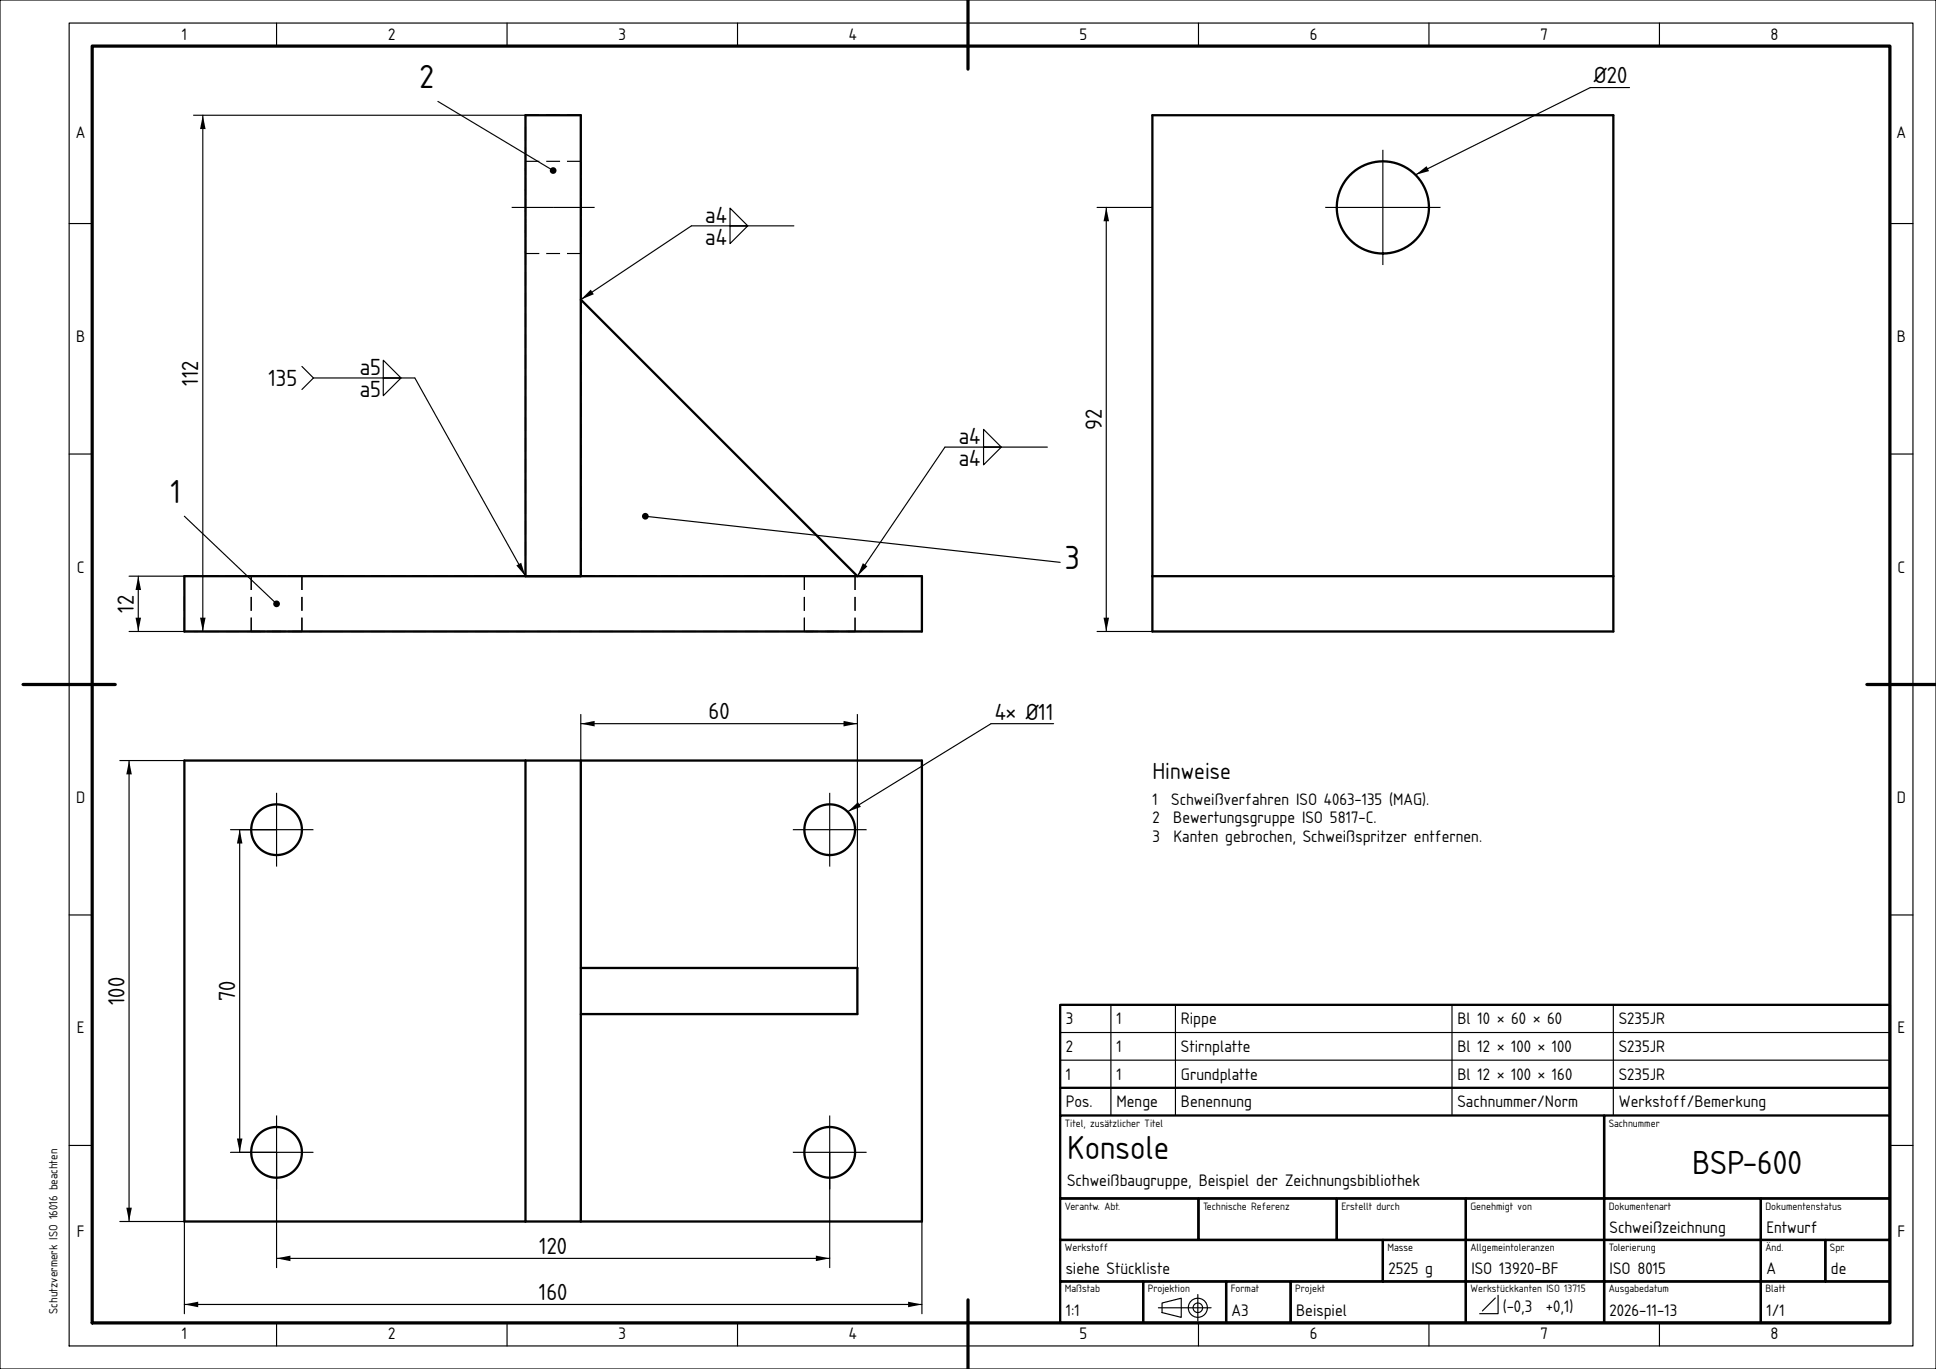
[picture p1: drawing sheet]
<svg xmlns="http://www.w3.org/2000/svg" width="420mm" height="297mm" viewBox="0 0 420 297" stroke-linecap="round" stroke-linejoin="round" font-family="sans-serif">
<g fill="none" stroke="#000" stroke-width=".25">
<path d="M0 0h420v297h-420zM15 5h400v287h-400zM60 5v5M110 5v5M160 5v5M210 5v5M260 5v5M310 5v5M353.5 19h-8.5l-37.9 18.9M360 5v5M42 25h72M44 25v112"/>
<path d="M95 22l25 15M15 48.5h5M158.4 45.2l3.8 3.8h-3.8zM172.2 49h-22.2l-24 16M238 45h12M240 45v92M410 48.5h5M65.5 79.5l2.5 2.5M83.2 78.2l3.8 3.8h-3.8zM15 98.5h5M68 82h22l24 43M68 82l-2.5 2.5"/>
<path d="M213.4 93.1l3.8 3.9h-3.8zM227.2 97h-22.2l-19 28M410 98.5h5M40 112l20 19M140 112l90 10M28 137h12M28 125h12M30 125v12M42 137h72M238 137h12M15 148.5h5M126 155v55"/>
<path d="M126 157h60M186 155v55M228.6 157h-13.6l-31.1 19.1M410 148.5h5M26 165h14M28 165v100M15 198.5h5M50 180h10M52 180v70M410 198.5h5M230 218h180M241 218v24"/>
<path d="M255 218v24M315 218v24M350 218v24M230 230h180M230 224h180M15 248.5h5M50 250h10v25M180 250v25M410 248.5h5M26 265h14v20M60 273h120M200 265v20"/>
<path d="M40 283h160M60 287v5M110 287v5M160 287v5M210 287v5M251.3 283.7h11.4M252.1 282.7l4.2-1.1v4.2l-4.2-1zM259.9 280.8v5.8M260 287v5M310 287v5M324.4 281.6l-2.8 2.8M325 281v4h-4"/>
<path d="M360 287v5"/>
<circle cx="259.9" cy="283.7" r="2.08"/>
<circle cx="259.9" cy="283.7" r="1.04"/>
</g>
<g fill="none" stroke="#000" stroke-width=".25" stroke-dasharray="14 2 .5 2" stroke-linecap="butt">
<path d="M120 45h-9M120 45h9M300 45h-12.5M300 45h12.5M300 45v12.5M300 45v-12.5M60 180h-8M60 180h8M60 180v8M60 180v-8M180 180h-8M180 180h8"/>
<path d="M180 180v8M180 180v-8M60 250h-8M60 250h8M60 250v8M60 250v-8M180 250h-8M180 250h8M180 250v8M180 250v-8"/>
</g>
<path d="M20 10h390v277h-390zM210 0v15M5 148.5h20M405 148.5h15M210 282v15" fill="none" stroke="#000" stroke-width=".7"/>
<g fill="none" stroke="#000" stroke-width=".5">
<path d="M250 25h100v112h-100zM126 65l60 60M40 125h160v12h-160zM114 125v-100h12v100M250 125h100M40 165h160v100h-160zM114 165v100M126 165v100M126 210h60v10h-60M230 236h180M230 242v-24h180v24M230 242h118v18h-118z"/>
<path d="M348 242h62v18h-62zM230 260h30v9h-30zM230 269h70v9h-70zM230 278h18v9h-18zM248 278h18v9h-18zM260 260h30v9h-30zM266 278h14v9h-14zM280 278h38v9h-38zM290 260h28v9h-28zM300 269h18v9h-18zM318 260h30v9h-30zM318 269h30v9h-30z"/>
<path d="M318 278h30v9h-30zM348 260h34v9h-34zM348 269h34v9h-34zM348 278h34v9h-34zM382 260h28v9h-28zM382 269h14v9h-14zM382 278h28v9h-28zM396 269h14v9h-14z"/>
<circle cx="300" cy="45" r="10"/>
<circle cx="60" cy="180" r="5.5"/>
<circle cx="180" cy="180" r="5.5"/>
<circle cx="60" cy="250" r="5.5"/>
<circle cx="180" cy="250" r="5.5"/>
</g>
<g fill="none" stroke="#000" stroke-width=".25" stroke-dasharray="3 1.5" stroke-linecap="butt">
<path d="M114 35v20M114 25h12M114 35h12M126 35v20M114 55v-20M114 55h12M126 55v-20M126 65v60M40 137v-12M40 125h160M40 137h160M54.5 125h11"/>
<path d="M54.5 137h11M54.5 137v-12M65.5 125h-11M65.5 137h-11M65.5 137v-12M114 125v-100M114 125h12M126 125v-100M126 125h60M174.5 125h11M174.5 137h11M174.5 137v-12"/>
<path d="M185.5 125h-11M185.5 137h-11M185.5 137v-12M186 125l-60-60M200 137v-12"/>
</g>
<g fill="#000">
<path d="M44 25l.6 3h-1.2zM307.1 37.9l2.4-1.8 .5 1zM240 45l.6 3h-1.2zM126 65l2.2-2.2 .6 1zM29.4 134h1.2l-.6 3zM30 125l.6 3h-1.2zM43.4 134h1.2l-.6 3zM112 122.7l1.1-.6 .9 2.9zM187.2 122.2l1 .7-2.2 2.1zM239.4 134h1.2l-.6 3zM126 157l3-.6v1.2zM183 156.4l3 .6-3 .6z"/>
<path d="M28 165l.6 3h-1.2zM183.9 176.1l2.2-2.1 .7 1.1zM52 180l.6 3h-1.2zM51.4 247h1.2l-.6 3zM27.4 262h1.2l-.6 3zM60 273l3-.6v1.2zM177 272.4l3 .6-3 .6zM40 283l3-.6v1.2zM197 282.4l3 .6-3 .6z"/>
</g>
<g fill="#000" stroke="#000" stroke-width=".35">
<circle cx="120" cy="37" r=".55"/>
<circle cx="140" cy="112" r=".55"/>
<circle cx="60" cy="131" r=".55"/>
</g>
<g font-size="6.8">
<text x="91" y="19.2">2</text>
<text x="37" y="109">1</text>
<text x="231" y="123.5">3</text>
<text x="231.5" y="251.5">Konsole</text>
<text x="367.1" y="254.6">BSP-600</text>
</g>
<g font-size="4.7">
<text x="345.8" y="18.1">Ø20</text>
<text x="153" y="48.3">a4</text>
<text x="153" y="53.2">a4</text>
<text x="43" y="83.7" transform="rotate(-90 43 83.7)">112</text>
<text x="58.2" y="83.8">135</text>
<text x="78" y="81.3">a5</text>
<text x="78" y="86.2">a5</text>
<text x="239" y="93.3" transform="rotate(-90 239 93.3)">92</text>
<text x="208" y="96.3">a4</text>
<text x="208" y="101.2">a4</text>
<text x="29" y="132.9" transform="rotate(-90 29 132.9)">12</text>
<text x="153.7" y="156">60</text>
<text x="215.8" y="156.1">4× Ø11</text>
<text x="250" y="169">Hinweise</text>
<text x="27" y="218" transform="rotate(-90 27 218)">100</text>
<text x="51" y="217.2" transform="rotate(-90 51 217.2)">70</text>
<text x="117" y="272">120</text>
<text x="116.9" y="282">160</text>
</g>
<g font-size="3.4">
<text x="39.4" y="8.6">1</text>
<text x="84.2" y="8.6">2</text>
<text x="134.2" y="8.6">3</text>
<text x="184.1" y="8.6">4</text>
<text x="234.2" y="8.6">5</text>
<text x="284.2" y="8.6">6</text>
<text x="334.2" y="8.6">7</text>
<text x="384.1" y="8.6">8</text>
<text x="16.5" y="30">A</text>
<text x="411.5" y="30">A</text>
<text x="16.5" y="74.2">B</text>
<text x="411.5" y="74.2">B</text>
<text x="16.7" y="124.2">C</text>
<text x="411.7" y="124.2">C</text>
<text x="16.5" y="174.2">D</text>
<text x="250" y="174.6">1</text>
<text x="250" y="178.6">2</text>
<text x="254.1" y="174.6">Schweißverfahren ISO 4063-135 (MAG).</text>
<text x="254.5" y="178.6">Bewertungsgruppe ISO 5817-C.</text>
<text x="411.5" y="174.2">D</text>
<text x="250" y="182.6">3</text>
<text x="254.6" y="182.6">Kanten gebrochen, Schweißspritzer entfernen.</text>
<text x="16.7" y="224.2">E</text>
<text x="231.2" y="222.2">3</text>
<text x="242.2" y="222.2">1</text>
<text x="256.2" y="222.2">Rippe</text>
<text x="316.2" y="222.2">Bl 10 × 60 × 60</text>
<text x="351.2" y="222.2">S235JR</text>
<text x="411.7" y="224.2">E</text>
<text x="231.2" y="228.2">2</text>
<text x="242.2" y="228.2">1</text>
<text x="256.2" y="228.2">Stirnplatte</text>
<text x="316.2" y="228.2">Bl 12 × 100 × 100</text>
<text x="351.2" y="228.2">S235JR</text>
<text x="231.2" y="234.2">1</text>
<text x="242.2" y="234.2">1</text>
<text x="256.2" y="234.2">Grundplatte</text>
<text x="316.2" y="234.2">Bl 12 × 100 × 160</text>
<text x="351.2" y="234.2">S235JR</text>
<text x="231.2" y="240.2">Pos.</text>
<text x="242.2" y="240.2">Menge</text>
<text x="256.2" y="240.2">Benennung</text>
<text x="316.2" y="240.2">Sachnummer/Norm</text>
<text x="351.2" y="240.2">Werkstoff/Bemerkung</text>
<text x="231.5" y="257.4">Schweißbaugruppe, Beispiel der Zeichnungsbibliothek</text>
<text x="16.7" y="268.5">F</text>
<text x="349.2" y="267.4">Schweißzeichnung</text>
<text x="383.2" y="267.4">Entwurf</text>
<text x="411.7" y="268.5">F</text>
<text x="231.2" y="276.4">siehe Stückliste</text>
<text x="301.2" y="276.4">2525 g</text>
<text x="319.2" y="276.4">ISO 13920-BF</text>
<text x="349.2" y="276.4">ISO 8015</text>
<text x="383.2" y="276.4">A</text>
<text x="397.2" y="276.4">de</text>
<text x="231.2" y="285.4">1:1</text>
<text x="267.2" y="285.4">A3</text>
<text x="281.2" y="285.4">Beispiel</text>
<text x="326" y="284.7">(-0,3</text>
<text x="335.4" y="284.7">+0,1)</text>
<text x="349.2" y="285.4">2026-11-13</text>
<text x="383.2" y="285.4">1/1</text>
<text x="39.4" y="290.6">1</text>
<text x="84.2" y="290.6">2</text>
<text x="134.2" y="290.6">3</text>
<text x="184.1" y="290.6">4</text>
<text x="234.2" y="290.6">5</text>
<text x="284.2" y="290.6">6</text>
<text x="334.2" y="290.6">7</text>
<text x="384.1" y="290.6">8</text>
</g>
<text font-size="2.4" x="12.5" y="285" transform="rotate(-90 12.5 285)">Schutzvermerk ISO 16016 beachten</text>
<g font-size="2.2">
<text x="231" y="244.4">Titel, zusätzlicher Titel</text>
<text x="349" y="244.4">Sachnummer</text>
<text x="231" y="262.4">Verantw. Abt.</text>
<text x="261" y="262.4">Technische Referenz</text>
<text x="291" y="262.4">Erstellt durch</text>
<text x="319" y="262.4">Genehmigt von</text>
<text x="349" y="262.4">Dokumentenart</text>
<text x="383" y="262.4">Dokumentenstatus</text>
<text x="231" y="271.4">Werkstoff</text>
<text x="301" y="271.4">Masse</text>
<text x="319" y="271.4">Allgemeintoleranzen</text>
<text x="349" y="271.4">Tolerierung</text>
<text x="383" y="271.4">Änd.</text>
<text x="397" y="271.4">Spr.</text>
<text x="231" y="280.4">Maßstab</text>
<text x="249" y="280.4">Projektion</text>
<text x="267" y="280.4">Format</text>
<text x="281" y="280.4">Projekt</text>
<text x="319" y="280.4">Werkstückkanten ISO 13715</text>
<text x="349" y="280.4">Ausgabedatum</text>
<text x="383" y="280.4">Blatt</text>
</g>
</svg>
